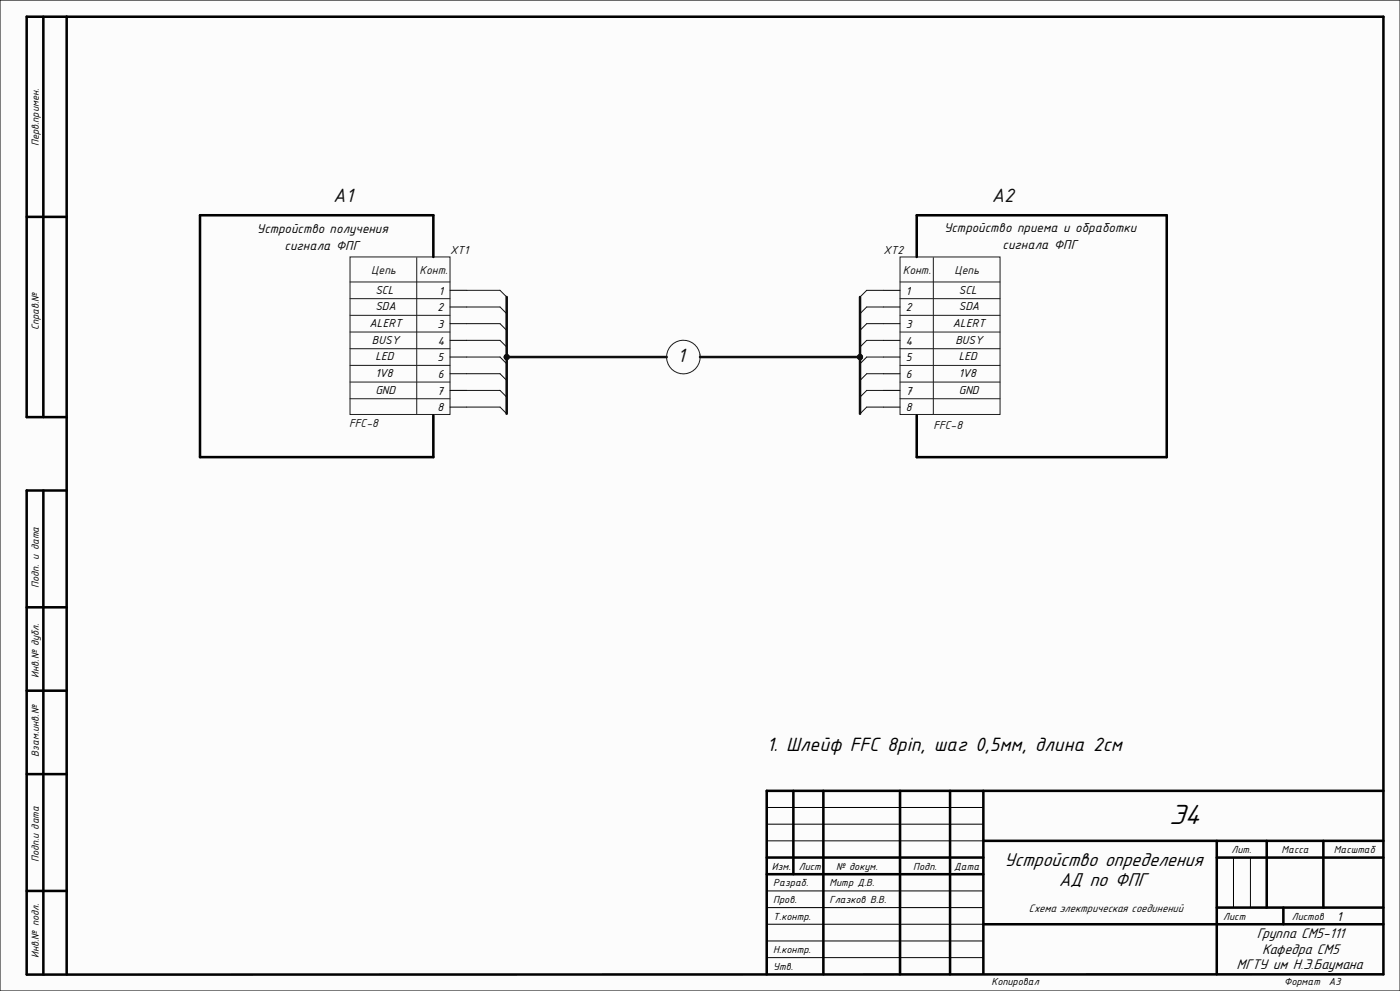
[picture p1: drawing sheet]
<svg xmlns="http://www.w3.org/2000/svg" width="420mm" height="297mm" viewBox="0 0 420 297" stroke-linecap="round" stroke-linejoin="round" font-family="sans-serif">
<path d="M0 0h420v297h-420z" fill-rule="evenodd" fill="#fcfcfc"/>
<g fill="none" stroke="#000" stroke-width=".76">
<path d="M13 5v120M20 5v287M8 65h12M130 77v-12.5h-70v72.5h70v-12.5M275 77v-12.5h75v72.5h-75v-12.5M20 125h-12v-120h407v287l-407 .1M13 147v145M20 147h-12v145M8 182h12M8 207h12M8 232h12M238 237v25"/>
<path d="M247 237v55M270 237v55M285 237v55M295 237v54.9M415 237h-185v55M230 257h65M295 252h120M365 252v40M365 257h50M380 252v20M397 252v20M8 267h12"/>
<path d="M230 262h65M295 277h120M365 272h50M385 272v5"/>
</g>
<g fill="none" stroke="#000" stroke-width=".3">
<path d="M0 0h420v297h-420zM135 87h5M135 92h5M135 97h5M265 87h5M265 92h5M265 97h5M135 102h5M135 107h5M135 112h5M135 117h5M265 102h5"/>
<path d="M265 107h5M265 117h5M265 112h5M135 122h5M265 122h5M230 252h65M230 242h65M230 247h65M370 257v15M375.1 257v15M230 272h65M230 277h65"/>
<path d="M230 267h65M230 287h65M230 282h65"/>
</g>
<g fill="none" stroke="#1c1c1c" stroke-width=".3">
<path d="M105 77h30v47.2h-30zM125 77.2v47M270 77h30v47.2h-30zM280 77.2v47M105 89.5h30M105 84.5h30M105 94.5h30M105 99.5h30M270 84.5h30M270 94.5h30M270 99.5h30M270 89.5h30"/>
<path d="M105 104.5h30M105 109.5h30M105 114.5h30M105 119.5h30M270 104.5h30M270 109.5h30M270 114.5h30M270 119.5h30"/>
</g>
<path d="M140 87h10l2 2M140 92h10l2 2M140 97h10l2 2M140 102h10l2 2M140 107h10l2 2M140 112h10l2 2M140 117h10l2 2M140 122h10l2 2" fill="none" stroke="#0e0e0e" stroke-width=".3"/>
<path d="M152 89v35" fill="none" stroke="#0e0e0e" stroke-width=".76"/>
<circle cx="152" cy="107" r=".76" fill="#0e0e0e"/>
<circle cx="152" cy="107" r=".76" fill="none" stroke="#0e0e0e" stroke-width=".3"/>
<path d="M152 107h48" fill="none" stroke="#0e0e0e" stroke-width=".76"/>
<circle cx="152" cy="107" r=".76" fill="#0e0e0e"/>
<g fill="none" stroke="#0e0e0e" stroke-width=".3">
<path d="M265 87h-5l-2 2M265 92h-5l-2 2M265 97h-5l-2 2M265 102h-5l-2 2M265 107h-5l-2 2M265 112h-5l-2 2M265 117h-5l-2 2M265 122h-5l-2 2"/>
<circle cx="152" cy="107" r=".76"/>
</g>
<path d="M210 106.4a5 5 0 0 0-7.8-3.6 5 5 0 0 0 .3 8.6 5 5 0 0 0 7.5-4.1v-.9" fill="none" stroke="#1c1c1c" stroke-width=".3"/>
<path d="M258 89v35" fill="none" stroke="#0e0e0e" stroke-width=".76"/>
<circle cx="258" cy="107" r=".76" fill="#0e0e0e"/>
<circle cx="258" cy="107" r=".76" fill="none" stroke="#0e0e0e" stroke-width=".3"/>
<path d="M210 107h48" fill="none" stroke="#0e0e0e" stroke-width=".76"/>
<circle cx="258" cy="107" r=".76" fill="#0e0e0e"/>
<circle cx="258" cy="107" r=".76" fill="none" stroke="#0e0e0e" stroke-width=".3"/>
<text font-size="8.8" x="350.7" y="246.9">Э4</text>
<g font-size="6.2" fill="#0e0e0e">
<text x="100" y="60.4">A1</text>
<text x="297.5" y="60.4">A2</text>
<text x="203.2" y="108.5">1</text>
</g>
<text font-size="6.2" x="230" y="225">1. Шлейф FFC 8pin, шаг 0,5мм, длина 2см</text>
<g font-size="5.9">
<text x="301.3" y="259.5">Устройство определения</text>
<text x="317.7" y="265.6">АД по ФПГ</text>
</g>
<g font-size="4.4">
<text x="377.1" y="281.3">Группа СМ5-111</text>
<text x="378.6" y="285.8">Кафедра СМ5</text>
<text x="370.9" y="290.4">МГТУ им Н.Э.Баумана</text>
</g>
<g font-size="4.1">
<text x="77.1" y="69.8">Устройство получения</text>
<text x="283.3" y="69.6">Устройство приема и обработки</text>
<text x="85.3" y="74.9">сигнала ФПГ</text>
<text x="300.7" y="74.6">сигнала ФПГ</text>
<text x="401.1" y="275.9">1</text>
</g>
<g font-size="3.7" fill="#0e0e0e">
<text x="135" y="76">XT1</text>
<text x="265" y="76">XT2</text>
<text x="111.3" y="82.1">Цепь</text>
<text x="125.9" y="82.1">Конт.</text>
<text x="270.8" y="82.1">Конт.</text>
<text x="286.3" y="82.1">Цепь</text>
<text x="104.7" y="128">FFC-8</text>
<text x="280" y="128.6">FFC-8</text>
</g>
<g font-size="3.7">
<text x="112.6" y="88">SCL</text>
<text x="131.6" y="88.3">1</text>
<text x="271.8" y="88.3">1</text>
<text x="287.6" y="88">SCL</text>
<text x="112.6" y="93">SDA</text>
<text x="131.2" y="93.3">2</text>
<text x="271.8" y="93.3">2</text>
<text x="287.6" y="93">SDA</text>
<text x="110.8" y="98.1">ALERT</text>
<text x="131.2" y="98.3">3</text>
<text x="271.8" y="98.3">3</text>
<text x="285.8" y="98.1">ALERT</text>
<text x="111.6" y="103.2">BUSY</text>
<text x="112.6" y="108">LED</text>
<text x="131.3" y="103.3">4</text>
<text x="271.8" y="103.3">4</text>
<text x="286.6" y="103.2">BUSY</text>
<text x="287.6" y="108">LED</text>
<text x="112.6" y="113">1V8</text>
<text x="131.2" y="108.3">5</text>
<text x="131.4" y="113.3">6</text>
<text x="271.8" y="108.3">5</text>
<text x="271.8" y="113.3">6</text>
<text x="287.6" y="113">1V8</text>
<text x="112.6" y="118">GND</text>
<text x="131.1" y="118.3">7</text>
<text x="271.8" y="118.3">7</text>
<text x="287.6" y="118">GND</text>
<text x="131.2" y="123.3">8</text>
<text x="271.8" y="123.3">8</text>
</g>
<text font-size="3.4" x="308.7" y="273.4">Схема электрическая соединений</text>
<g font-size="3.3">
<text x="11.7" y="43.8" transform="rotate(-90 11.7 43.8)">Перв.примен.</text>
<text x="11.7" y="99" transform="rotate(-90 11.7 99)">Справ.№</text>
<text x="11.7" y="176.2" transform="rotate(-90 11.7 176.2)">Подп. и дата</text>
<text x="11.7" y="203.1" transform="rotate(-90 11.7 203.1)">Инв.№ дубл.</text>
<text x="11.7" y="226.8" transform="rotate(-90 11.7 226.8)">Взам.инв.№</text>
<text x="369.5" y="255.7">Лит.</text>
<text x="384.4" y="255.7">Масса</text>
<text x="400.1" y="255.7">Масштаб</text>
<text x="11.7" y="258.5" transform="rotate(-90 11.7 258.5)">Подп.и дата</text>
<text x="231.5" y="260.7">Изм.</text>
<text x="239.6" y="260.7">Лист</text>
<text x="250.8" y="260.7">№ докум.</text>
<text x="274" y="260.7">Подп.</text>
<text x="286.2" y="260.7">Дата</text>
<text x="232" y="265.7">Разраб.</text>
<text x="248.9" y="265.7">Митр Д.В.</text>
<text x="232" y="275.7">Т.контр.</text>
<text x="232" y="270.7">Пров.</text>
<text x="248.9" y="270.7">Глазков В.В.</text>
<text x="367" y="275.7">Лист</text>
<text x="387.5" y="275.7">Листов</text>
<text x="11.7" y="287.1" transform="rotate(-90 11.7 287.1)">Инв.№ подл.</text>
<text x="232" y="285.7">Н.контр.</text>
<text x="232" y="290.7">Утв.</text>
<text x="297.4" y="295.1">Копировал</text>
<text x="385.2" y="295.1">Формат</text>
<text x="398.7" y="295.1">A3</text>
</g>
</svg>
